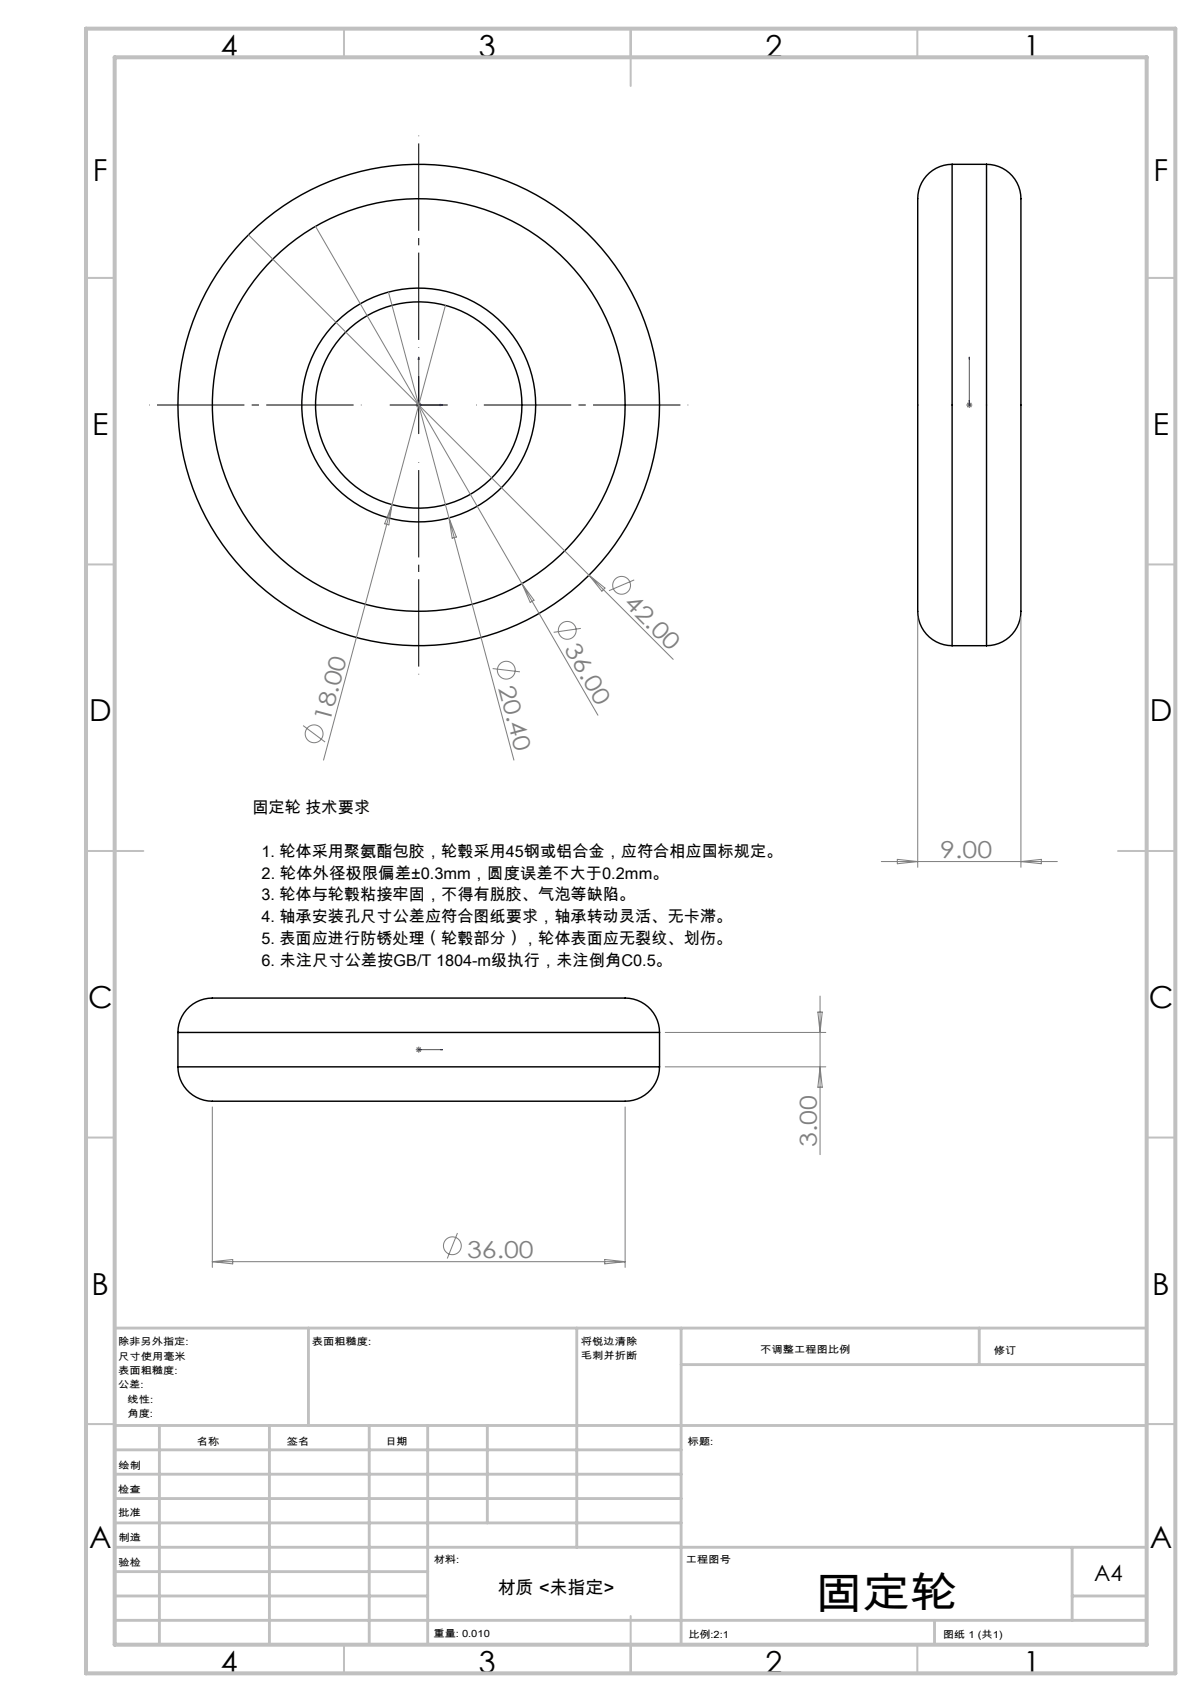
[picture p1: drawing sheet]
<svg xmlns="http://www.w3.org/2000/svg" width="210mm" height="297mm" viewBox="0 0 210 297" stroke-linecap="round" stroke-linejoin="round" font-family="sans-serif">
<g fill="none" stroke="#000" stroke-width=".25">
<path d="M166.1 28.7a6.1 6.1 0 0 0-6 6.9v63.5a72.2 72.2 0 0 0 .1 9 6 6 0 0 0 5.9 4.6M166.1 28.7v84M166.1 28.7h6M172.1 28.7a6.1 6.1 0 0 1 6 6.9v63.5a72.2 72.2 0 0 1-.2 9 6 6 0 0 1-5.8 4.6M172.1 28.7v84M166.1 112.7h6M31 186.2a6.2 6.2 0 0 0 7.3 6h62.9a77.5 77.5 0 0 0 9.3-.2 6 6 0 0 0 4.5-5.8M31 180.2a6.2 6.2 0 0 1 7.3-6h62.9a77.5 77.5 0 0 1 9.3 .1 6 6 0 0 1 4.5 5.9M31 186.2h84M31 180.2h84M31 180.2v6M115 180.2v6"/>
<circle cx="73" cy="70.7" r="36"/>
<circle cx="73" cy="70.7" r="42"/>
<circle cx="73" cy="70.7" r="20.4"/>
<circle cx="73" cy="70.7" r="18"/>
</g>
<g fill="none" stroke="#808080" stroke-width=".18">
<path d="M55 39.5l36 62.4M43.3 41l59.4 59.4M67.8 51l10.5 39.4M77.7 53.3l-9.3 34.8M72.5 70.7h1M73 70.2v1M73.4 70.3l-.7 .7M168.6 70.7h1M168.7 70.3l.7 .7M169.1 70.2v1M169.4 70.3l-.7 .7M68.4 88.1l-12 44.5"/>
<path d="M68.4 88.1l-.6 3.5-.7-.2zM78.3 90.4l11.3 42.2M78.3 90.4l1.3 3.3-.7 .2zM85.9 116.7l4.8 .5M91 101.9l13.3 22.9M91 101.9l2.1 2.8-.6 .4zM101.3 109.7l-4.7 .6M102.7 100.4l14.7 14.7M102.7 100.4l2.8 2.2-.5 .6zM110.6 101.2l-4.4 1.9M160.1 107.7v43.6M178.1 107.7v43.6"/>
<path d="M52.9 126.6l3.8 2.9M153.7 150.3h30.7M156.5 150l3.6 .3-3.6 .4zM178.1 150.3l3.5-.3v.7zM142.7 176.6h.7l-.4 3.6zM143 173.8v27.7M37 193.2v28M72.5 183.2h1M72.7 182.8l.7 .7M73 182.7v1M73.4 182.8l-.7 .7M109 193.2v28"/>
<path d="M116 186.2h28M116 180.2h28M143 186.2l.4 3.5h-.7zM79.8 215.2l-1.8 4.4M105.5 219.8l3.5 .4-3.5 .3zM37 220.2h72M37 220.2l3.6-.4v.7z"/>
<circle cx="88.3" cy="116.9" r="1.56"/>
<circle cx="98.9" cy="110" r="1.56"/>
<circle cx="108.4" cy="102.1" r="1.56"/>
<circle cx="54.8" cy="128.1" r="1.56"/>
<circle cx="78.9" cy="217.4" r="1.56"/>
</g>
<g fill="none" stroke="#00f" stroke-width=".18">
<path d="M73 62.3l.1 .4h-.2zM73 69.8l.1 .2h-.1zM73 62.3v8.4h4.2M73.2 70.6l.3 .1h-.3zM76.8 70.6l.4 .1-.4 .1zM169.1 70.6v.2zM169.1 62.3v.4zM169.1 70.6v.1zM169.1 69.8v.2zM169.1 70.7h.1M169.1 62.3v8.4M72.9 183.2h.2z"/>
<path d="M73 183.2h.1zM73 183.2h.1M73 183.2h4.2M73.2 183.2h.3zM76.8 183.2h.4z"/>
</g>
<path d="M63 70.7h-37M73 60.7v-37M83 70.7h37M73 80.7v37" fill="none" stroke="#000" stroke-width=".18" stroke-dasharray="15.2 1.3 1.3 1.3" stroke-dashoffset="-1.4" stroke-linecap="butt"/>
<g fill="none" stroke="#c0c0c0" stroke-width=".35">
<path d="M60 5v5M110 5v10M160 5v5M15 48.5h5M200 48.5h5M15 98.5h5M200 98.5h5M15 148.5h10M195 148.5h10M15 198.5h5M200 198.5h5M15 248.5h5"/>
<path d="M200 248.5h5M60 287v5M110 282v10M160 287v5"/>
</g>
<g fill="none" stroke="#c0c0c0" stroke-width=".5">
<path d="M53.8 231.8v17M100.6 231.8v38.2M118.8 231.8v55.2M118.8 238.1h81.2M170.8 231.8v6.3M200 231.8h-180v55.2M20 248.8h180M20 257.3h98.8M20 253h98.8M27.8 248.8v38.2M47 248.8v38.2M64.4 248.8v38.2"/>
<path d="M74.6 248.8v38.2M85 248.8v17M20 265.8h98.8M20 261.5h98.8M20 278.5h54.6M20 274.3h54.6M20 270h180M187 278.5h13M187 270v12.8M20 282.8h180M163 282.8v4.2"/>
</g>
<path d="M15 5h190v287h-190zM20 10h180v277h-180z" fill="none" stroke="#c0c0c0" stroke-width=".7"/>
<path d="M68 70.7h10M73 65.7v10" fill="none" stroke="#000" stroke-width=".18"/>
<g fill="#00f">
<path d="M76.8 70.6l.4 .1-.4 .1zM73 62.3l.1 .4h-.2z"/>
<path d="M73.2 183.2h.3zM73 183.2h.1zM169.1 70.6v.2zM169.1 62.3v.4z"/>
<path d="M169.1 70.6v.1zM169.1 69.8v.2z"/>
<path d="M73.2 70.6l.3 .1h-.3zM73 69.8l.1 .2h-.1zM76.8 183.2h.4zM72.9 183.2h.2z"/>
</g>
<text font-size="7.4" x="142.2" y="280.5">固定轮</text>
<g font-size="5.3">
<text x="38.5" y="9.9">4</text>
<text x="83.5" y="9.9">3</text>
<text x="133.5" y="9.9">2</text>
<text x="178.5" y="9.9">1</text>
<text x="16.2" y="31.6">F</text>
<text x="201.2" y="31.6">F</text>
<text x="16.1" y="75.9">E</text>
<text x="201.1" y="75.9">E</text>
<text x="15.5" y="125.9">D</text>
<text x="200.5" y="125.9">D</text>
<text x="15.4" y="175.9">C</text>
<text x="200.4" y="175.9">C</text>
<text x="16" y="225.9">B</text>
<text x="201" y="225.9">B</text>
<text x="15.5" y="270.1">A</text>
<text x="200.5" y="270.1">A</text>
<text x="38.5" y="291.9">4</text>
<text x="83.5" y="291.9">3</text>
<text x="133.5" y="291.9">2</text>
<text x="178.5" y="291.9">1</text>
</g>
<g font-size="4.1" fill="#808080">
<text x="108.7" y="105.5" transform="rotate(45 108.7 105.5)">42.00</text>
<text x="98.4" y="113.3" transform="rotate(60 98.4 113.3)">36.00</text>
<text x="86.9" y="120" transform="rotate(75 86.9 120)">20.40</text>
<text x="57.5" y="126.1" transform="rotate(-75 57.5 126.1)">18.00</text>
<text x="164" y="149.8">9.00</text>
<text x="142.5" y="200.2" transform="rotate(-90 142.5 200.2)">3.00</text>
<text x="81.5" y="219.5">36.00</text>
</g>
<text font-size="3.9" x="190.9" y="275.8">A4</text>
<text font-size="3.2" x="86.8" y="278.1">材质 &lt;未指定&gt;</text>
<g font-size="2.8">
<text x="44" y="141.8">固定轮 技术要求</text>
<text x="45.6" y="149.5">1. 轮体采用聚氨酯包胶，轮毂采用45钢或铝合金，应符合相应国标规定。</text>
<text x="45.6" y="153.3">2. 轮体外径极限偏差±0.3mm，圆度误差不大于0.2mm。</text>
<text x="45.6" y="157.1">3. 轮体与轮毂粘接牢固，不得有脱胶、气泡等缺陷。</text>
<text x="45.6" y="161">4. 轴承安装孔尺寸公差应符合图纸要求，轴承转动灵活、无卡滞。</text>
<text x="45.6" y="164.8">5. 表面应进行防锈处理（轮毂部分），轮体表面应无裂纹、划伤。</text>
<text x="45.6" y="168.6">6. 未注尺寸公差按GB/T 1804-m级执行，未注倒角C0.5。</text>
</g>
<g font-size="1.7">
<text x="20.6" y="234.8">除非另外指定:</text>
<text x="20.6" y="237.3">尺寸使用毫米</text>
<text x="20.6" y="239.8">表面粗糙度:</text>
<text x="54.4" y="234.8">表面粗糙度:</text>
<text x="101.3" y="234.7">将锐边清除</text>
<text x="101.3" y="237.2">毛刺并折断</text>
<text x="132.6" y="236.2">不调整工程图比例</text>
<text x="173.3" y="236.4">修订</text>
<text x="20.6" y="242.3">公差:</text>
<text x="22.2" y="244.8">线性:</text>
<text x="22.2" y="247.3">角度:</text>
<text x="20.7" y="256.3">绘制</text>
<text x="34.3" y="252.2">名称</text>
<text x="50" y="252.1">签名</text>
<text x="67.2" y="252.1">日期</text>
<text x="120" y="252.1">标题:</text>
<text x="20.6" y="260.5">检查</text>
<text x="20.6" y="264.5">批准</text>
<text x="20.7" y="269">制造</text>
<text x="20.7" y="273.3">验检</text>
<text x="75.6" y="272.7">材料:</text>
<text x="119.6" y="272.7">工程图号</text>
<text x="75.6" y="285.7">重量: 0.010</text>
<text x="120.1" y="285.8">比例:2:1</text>
<text x="164.5" y="285.8">图纸 1 (共1)</text>
</g>
</svg>
